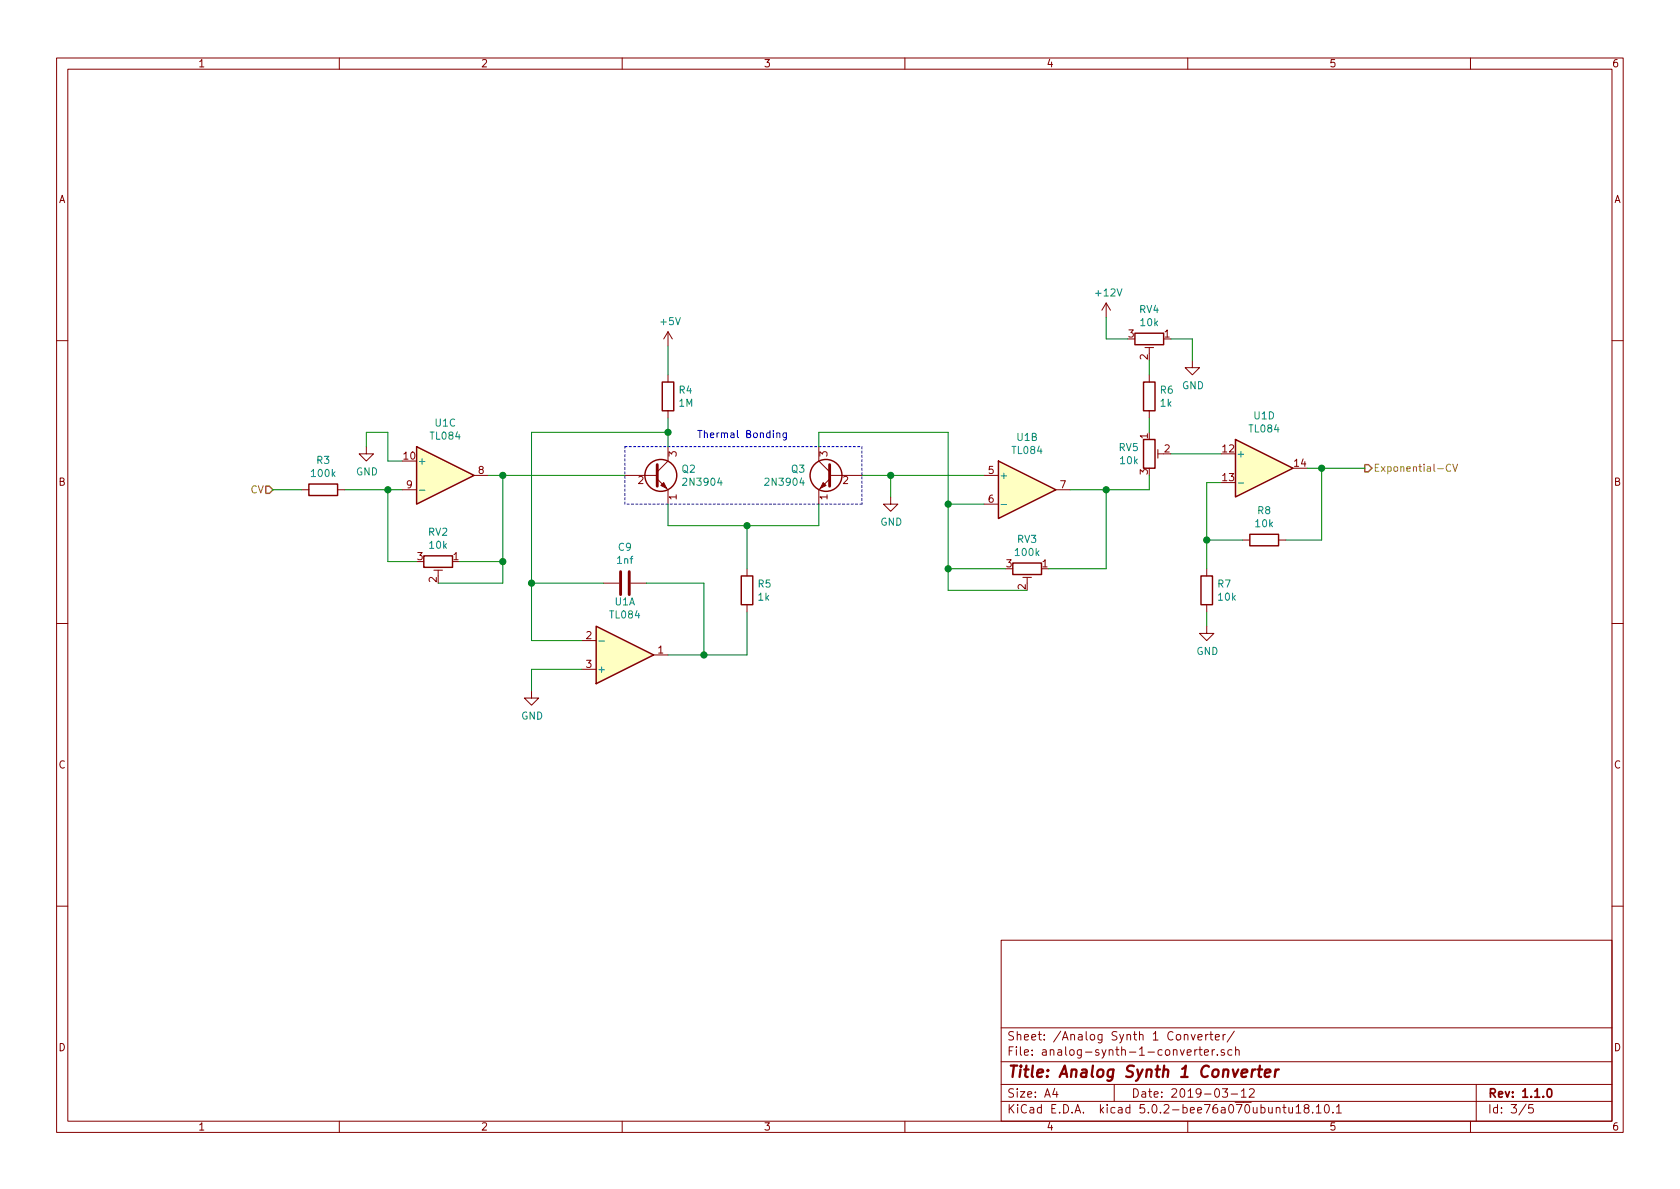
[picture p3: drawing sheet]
EESchema Schematic File Version 4
LIBS:analog-synth-1-cache
EELAYER 26 0
EELAYER END
$Descr A4 11693 8268
encoding utf-8
Sheet 3 5
Title "Analog Synth 1 Converter"
Date "2019-03-12"
Rev "1.1.0"
Comp ""
Comment1 ""
Comment2 ""
Comment3 ""
Comment4 ""
$EndDescr
$Comp
L Transistor_BJT:2N3904 Q2
U 1 1
P 4550 3300
F 0 "Q2" H 4741 3346 50  0000 L CNN
F 1 "2N3904" H 4741 3255 50  0000 L CNN
F 2 "Package_TO_SOT_THT:TO-92_Inline" H 4750 3225 50  0001 L CIN
F 3 "https://www.fairchildsemi.com/datasheets/2N/2N3904.pdf" H 4550 3300 50  0001 L CNN
	1    4550 3300
	1    0    0    -1  
$EndComp
$Comp
L Transistor_BJT:2N3904 Q3
U 1 1
P 5800 3300
F 0 "Q3" H 5991 3346 50  0000 L CNN
F 1 "2N3904" H 5991 3255 50  0000 L CNN
F 2 "Package_TO_SOT_THT:TO-92_Inline" H 6000 3225 50  0001 L CIN
F 3 "https://www.fairchildsemi.com/datasheets/2N/2N3904.pdf" H 5800 3300 50  0001 L CNN
	1    5800 3300
	-1   0    0    -1  
$EndComp
Wire Notes Line
	4350 3100 6000 3100
Wire Notes Line
	6000 3100 6000 3500
Wire Notes Line
	6000 3500 4350 3500
Wire Notes Line
	4350 3500 4350 3100
Text Notes 4850 3050 0    50   ~ 0
Thermal Bonding
Text HLabel 1900 3400 0    50   Input ~ 0
CV
$Comp
L Device:R R4
U 1 1
P 4650 2750
F 0 "R4" H 4720 2796 50  0000 L CNN
F 1 "1M" H 4720 2705 50  0000 L CNN
F 2 "" V 4580 2750 50  0001 C CNN
F 3 "~" H 4650 2750 50  0001 C CNN
	1    4650 2750
	1    0    0    -1  
$EndComp
$Comp
L power:+5V #PWR026
U 1 1
P 4650 2400
F 0 "#PWR026" H 4650 2250 50  0001 C CNN
F 1 "+5V" H 4665 2573 50  0000 C CNN
F 2 "" H 4650 2400 50  0001 C CNN
F 3 "" H 4650 2400 50  0001 C CNN
	1    4650 2400
	1    0    0    -1  
$EndComp
Wire Wire Line
	4650 2400 4650 2600
Wire Wire Line
	4650 2900 4650 3000
Wire Wire Line
	4650 3500 4650 3650
Wire Wire Line
	4650 3650 5200 3650
Wire Wire Line
	5700 3650 5700 3500
$Comp
L Device:R R5
U 1 1
P 5200 4100
F 0 "R5" H 5270 4146 50  0000 L CNN
F 1 "1k" H 5270 4055 50  0000 L CNN
F 2 "" V 5130 4100 50  0001 C CNN
F 3 "~" H 5200 4100 50  0001 C CNN
	1    5200 4100
	1    0    0    -1  
$EndComp
Wire Wire Line
	5200 3950 5200 3650
Connection ~ 5200 3650
Wire Wire Line
	5200 3650 5700 3650
$Comp
L Amplifier_Operational:TL084 U1
U 1 1
P 4350 4550
F 0 "U1" H 4350 4183 50  0000 C CNN
F 1 "TL084" H 4350 4274 50  0000 C CNN
F 2 "" H 4300 4650 50  0001 C CNN
F 3 "http://www.ti.com/lit/ds/symlink/tl081.pdf" H 4400 4750 50  0001 C CNN
	1    4350 4550
	1    0    0    1   
$EndComp
Wire Wire Line
	4650 4550 4900 4550
Wire Wire Line
	5200 4550 5200 4250
$Comp
L Device:C C9
U 1 1
P 4350 4050
F 0 "C9" V 4098 4050 50  0000 C CNN
F 1 "1nf" V 4189 4050 50  0000 C CNN
F 2 "" H 4388 3900 50  0001 C CNN
F 3 "~" H 4350 4050 50  0001 C CNN
	1    4350 4050
	0    1    1    0   
$EndComp
Wire Wire Line
	4500 4050 4900 4050
Wire Wire Line
	4900 4050 4900 4550
Connection ~ 4900 4550
Wire Wire Line
	4900 4550 5200 4550
Wire Wire Line
	4650 3000 3700 3000
Wire Wire Line
	3700 3000 3700 4050
Wire Wire Line
	3700 4450 4050 4450
Connection ~ 4650 3000
Wire Wire Line
	4650 3000 4650 3100
Wire Wire Line
	4200 4050 3700 4050
Connection ~ 3700 4050
Wire Wire Line
	3700 4050 3700 4450
$Comp
L power:GND #PWR025
U 1 1
P 3700 4800
F 0 "#PWR025" H 3700 4550 50  0001 C CNN
F 1 "GND" H 3705 4627 50  0000 C CNN
F 2 "" H 3700 4800 50  0001 C CNN
F 3 "" H 3700 4800 50  0001 C CNN
	1    3700 4800
	1    0    0    -1  
$EndComp
Wire Wire Line
	3700 4800 3700 4650
Wire Wire Line
	3700 4650 4050 4650
$Comp
L power:GND #PWR027
U 1 1
P 6200 3450
F 0 "#PWR027" H 6200 3200 50  0001 C CNN
F 1 "GND" H 6205 3277 50  0000 C CNN
F 2 "" H 6200 3450 50  0001 C CNN
F 3 "" H 6200 3450 50  0001 C CNN
	1    6200 3450
	1    0    0    -1  
$EndComp
$Comp
L Amplifier_Operational:TL084 U1
U 2 1
P 7150 3400
F 0 "U1" H 7150 3767 50  0000 C CNN
F 1 "TL084" H 7150 3676 50  0000 C CNN
F 2 "" H 7100 3500 50  0001 C CNN
F 3 "http://www.ti.com/lit/ds/symlink/tl081.pdf" H 7200 3600 50  0001 C CNN
	2    7150 3400
	1    0    0    -1  
$EndComp
Wire Wire Line
	6850 3300 6200 3300
Wire Wire Line
	6200 3450 6200 3300
Connection ~ 6200 3300
Wire Wire Line
	6200 3300 6000 3300
Wire Wire Line
	5700 3100 5700 3000
Wire Wire Line
	5700 3000 6600 3000
Wire Wire Line
	6600 3000 6600 3500
Wire Wire Line
	6600 3500 6850 3500
$Comp
L Device:R_POT_TRIM RV3
U 1 1
P 7150 3950
F 0 "RV3" V 6943 3950 50  0000 C CNN
F 1 "100k" V 7034 3950 50  0000 C CNN
F 2 "" H 7150 3950 50  0001 C CNN
F 3 "~" H 7150 3950 50  0001 C CNN
	1    7150 3950
	0    1    1    0   
$EndComp
Wire Wire Line
	7000 3950 6600 3950
Wire Wire Line
	6600 3950 6600 3500
Connection ~ 6600 3500
Wire Wire Line
	7300 3950 7700 3950
Wire Wire Line
	7700 3950 7700 3400
Wire Wire Line
	7700 3400 7450 3400
Wire Wire Line
	7150 4100 6600 4100
Wire Wire Line
	6600 4100 6600 3950
Connection ~ 6600 3950
Text HLabel 9500 3250 2    50   Output ~ 0
Exponential-CV
Wire Wire Line
	4350 3300 3500 3300
$Comp
L Amplifier_Operational:TL084 U1
U 4 1
P 8800 3250
F 0 "U1" H 8800 3617 50  0000 C CNN
F 1 "TL084" H 8800 3526 50  0000 C CNN
F 2 "" H 8750 3350 50  0001 C CNN
F 3 "http://www.ti.com/lit/ds/symlink/tl081.pdf" H 8850 3450 50  0001 C CNN
	4    8800 3250
	1    0    0    -1  
$EndComp
$Comp
L Device:R R8
U 1 1
P 8800 3750
F 0 "R8" V 8593 3750 50  0000 C CNN
F 1 "10k" V 8684 3750 50  0000 C CNN
F 2 "" V 8730 3750 50  0001 C CNN
F 3 "~" H 8800 3750 50  0001 C CNN
	1    8800 3750
	0    1    1    0   
$EndComp
$Comp
L Device:R R7
U 1 1
P 8400 4100
F 0 "R7" H 8470 4146 50  0000 L CNN
F 1 "10k" H 8470 4055 50  0000 L CNN
F 2 "" V 8330 4100 50  0001 C CNN
F 3 "~" H 8400 4100 50  0001 C CNN
	1    8400 4100
	1    0    0    -1  
$EndComp
Wire Wire Line
	8500 3350 8400 3350
Wire Wire Line
	8400 3350 8400 3750
Wire Wire Line
	8400 3750 8650 3750
Connection ~ 8400 3750
Wire Wire Line
	8400 3750 8400 3950
Wire Wire Line
	8950 3750 9200 3750
Wire Wire Line
	9200 3750 9200 3250
Wire Wire Line
	9200 3250 9100 3250
$Comp
L power:GND #PWR030
U 1 1
P 8400 4350
F 0 "#PWR030" H 8400 4100 50  0001 C CNN
F 1 "GND" H 8405 4177 50  0000 C CNN
F 2 "" H 8400 4350 50  0001 C CNN
F 3 "" H 8400 4350 50  0001 C CNN
	1    8400 4350
	1    0    0    -1  
$EndComp
Wire Wire Line
	8400 4350 8400 4250
$Comp
L Device:R_POT_TRIM RV5
U 1 1
P 8000 3150
F 0 "RV5" H 7930 3196 50  0000 R CNN
F 1 "10k" H 7930 3105 50  0000 R CNN
F 2 "" H 8000 3150 50  0001 C CNN
F 3 "~" H 8000 3150 50  0001 C CNN
	1    8000 3150
	1    0    0    -1  
$EndComp
$Comp
L Device:R R6
U 1 1
P 8000 2750
F 0 "R6" H 8070 2796 50  0000 L CNN
F 1 "1k" H 8070 2705 50  0000 L CNN
F 2 "" V 7930 2750 50  0001 C CNN
F 3 "~" H 8000 2750 50  0001 C CNN
	1    8000 2750
	1    0    0    -1  
$EndComp
$Comp
L Device:R_POT_TRIM RV4
U 1 1
P 8000 2350
F 0 "RV4" V 7793 2350 50  0000 C CNN
F 1 "10k" V 7884 2350 50  0000 C CNN
F 2 "" H 8000 2350 50  0001 C CNN
F 3 "~" H 8000 2350 50  0001 C CNN
	1    8000 2350
	0    1    1    0   
$EndComp
$Comp
L power:+12V #PWR028
U 1 1
P 7700 2200
F 0 "#PWR028" H 7700 2050 50  0001 C CNN
F 1 "+12V" H 7715 2373 50  0000 C CNN
F 2 "" H 7700 2200 50  0001 C CNN
F 3 "" H 7700 2200 50  0001 C CNN
	1    7700 2200
	1    0    0    -1  
$EndComp
Wire Wire Line
	7700 2200 7700 2350
Wire Wire Line
	7700 2350 7850 2350
Wire Wire Line
	8150 2350 8300 2350
Wire Wire Line
	8000 2500 8000 2600
Wire Wire Line
	8000 2900 8000 3000
Wire Wire Line
	8000 3300 8000 3400
Wire Wire Line
	8000 3400 7700 3400
Connection ~ 7700 3400
$Comp
L power:GND #PWR029
U 1 1
P 8300 2500
F 0 "#PWR029" H 8300 2250 50  0001 C CNN
F 1 "GND" H 8305 2327 50  0000 C CNN
F 2 "" H 8300 2500 50  0001 C CNN
F 3 "" H 8300 2500 50  0001 C CNN
	1    8300 2500
	1    0    0    -1  
$EndComp
Wire Wire Line
	8300 2500 8300 2350
Wire Wire Line
	8500 3150 8150 3150
Wire Wire Line
	9500 3250 9200 3250
Connection ~ 9200 3250
$Comp
L Amplifier_Operational:TL084 U?
U 3 1
P 3100 3300
AR Path="/5C85AB83/5CA0D6F8" Ref="U?"  Part="3" 
AR Path="/5C88309A/5CA0D6F8" Ref="U1"  Part="3" 
F 0 "U1" H 3100 3667 50  0000 C CNN
F 1 "TL084" H 3100 3576 50  0000 C CNN
F 2 "" H 3050 3400 50  0001 C CNN
F 3 "http://www.ti.com/lit/ds/symlink/tl081.pdf" H 3150 3500 50  0001 C CNN
	3    3100 3300
	1    0    0    -1  
$EndComp
$Comp
L Device:R_POT_TRIM RV?
U 1 1
P 3050 3900
AR Path="/5C85AB83/5CA0D6FF" Ref="RV?"  Part="1" 
AR Path="/5C88309A/5CA0D6FF" Ref="RV2"  Part="1" 
F 0 "RV2" V 2843 3900 50  0000 C CNN
F 1 "10k" V 2934 3900 50  0000 C CNN
F 2 "" H 3050 3900 50  0001 C CNN
F 3 "~" H 3050 3900 50  0001 C CNN
	1    3050 3900
	0    1    1    0   
$EndComp
Wire Wire Line
	3200 3900 3500 3900
Wire Wire Line
	3500 3900 3500 3300
Wire Wire Line
	3500 3300 3400 3300
Wire Wire Line
	2900 3900 2700 3900
Wire Wire Line
	2700 3900 2700 3400
Wire Wire Line
	2700 3400 2800 3400
Wire Wire Line
	3050 4050 3500 4050
Wire Wire Line
	3500 4050 3500 3900
Connection ~ 3500 3900
$Comp
L power:GND #PWR?
U 1 1
P 2550 3100
AR Path="/5C85AB83/5CA0D70F" Ref="#PWR?"  Part="1" 
AR Path="/5C88309A/5CA0D70F" Ref="#PWR024"  Part="1" 
F 0 "#PWR024" H 2550 2850 50  0001 C CNN
F 1 "GND" H 2555 2927 50  0000 C CNN
F 2 "" H 2550 3100 50  0001 C CNN
F 3 "" H 2550 3100 50  0001 C CNN
	1    2550 3100
	1    0    0    -1  
$EndComp
Wire Wire Line
	2800 3200 2700 3200
Wire Wire Line
	2700 3200 2700 3000
Wire Wire Line
	2700 3000 2550 3000
Wire Wire Line
	2550 3000 2550 3100
$Comp
L Device:R R?
U 1 1
P 2250 3400
AR Path="/5C85AB83/5CA0D720" Ref="R?"  Part="1" 
AR Path="/5C88309A/5CA0D720" Ref="R3"  Part="1" 
F 0 "R3" V 2043 3400 50  0000 C CNN
F 1 "100k" V 2134 3400 50  0000 C CNN
F 2 "" V 2180 3400 50  0001 C CNN
F 3 "~" H 2250 3400 50  0001 C CNN
	1    2250 3400
	0    1    1    0   
$EndComp
Wire Wire Line
	2400 3400 2700 3400
Wire Wire Line
	1900 3400 2100 3400
Connection ~ 2700 3400
Connection ~ 3500 3300
$EndSCHEMATC
